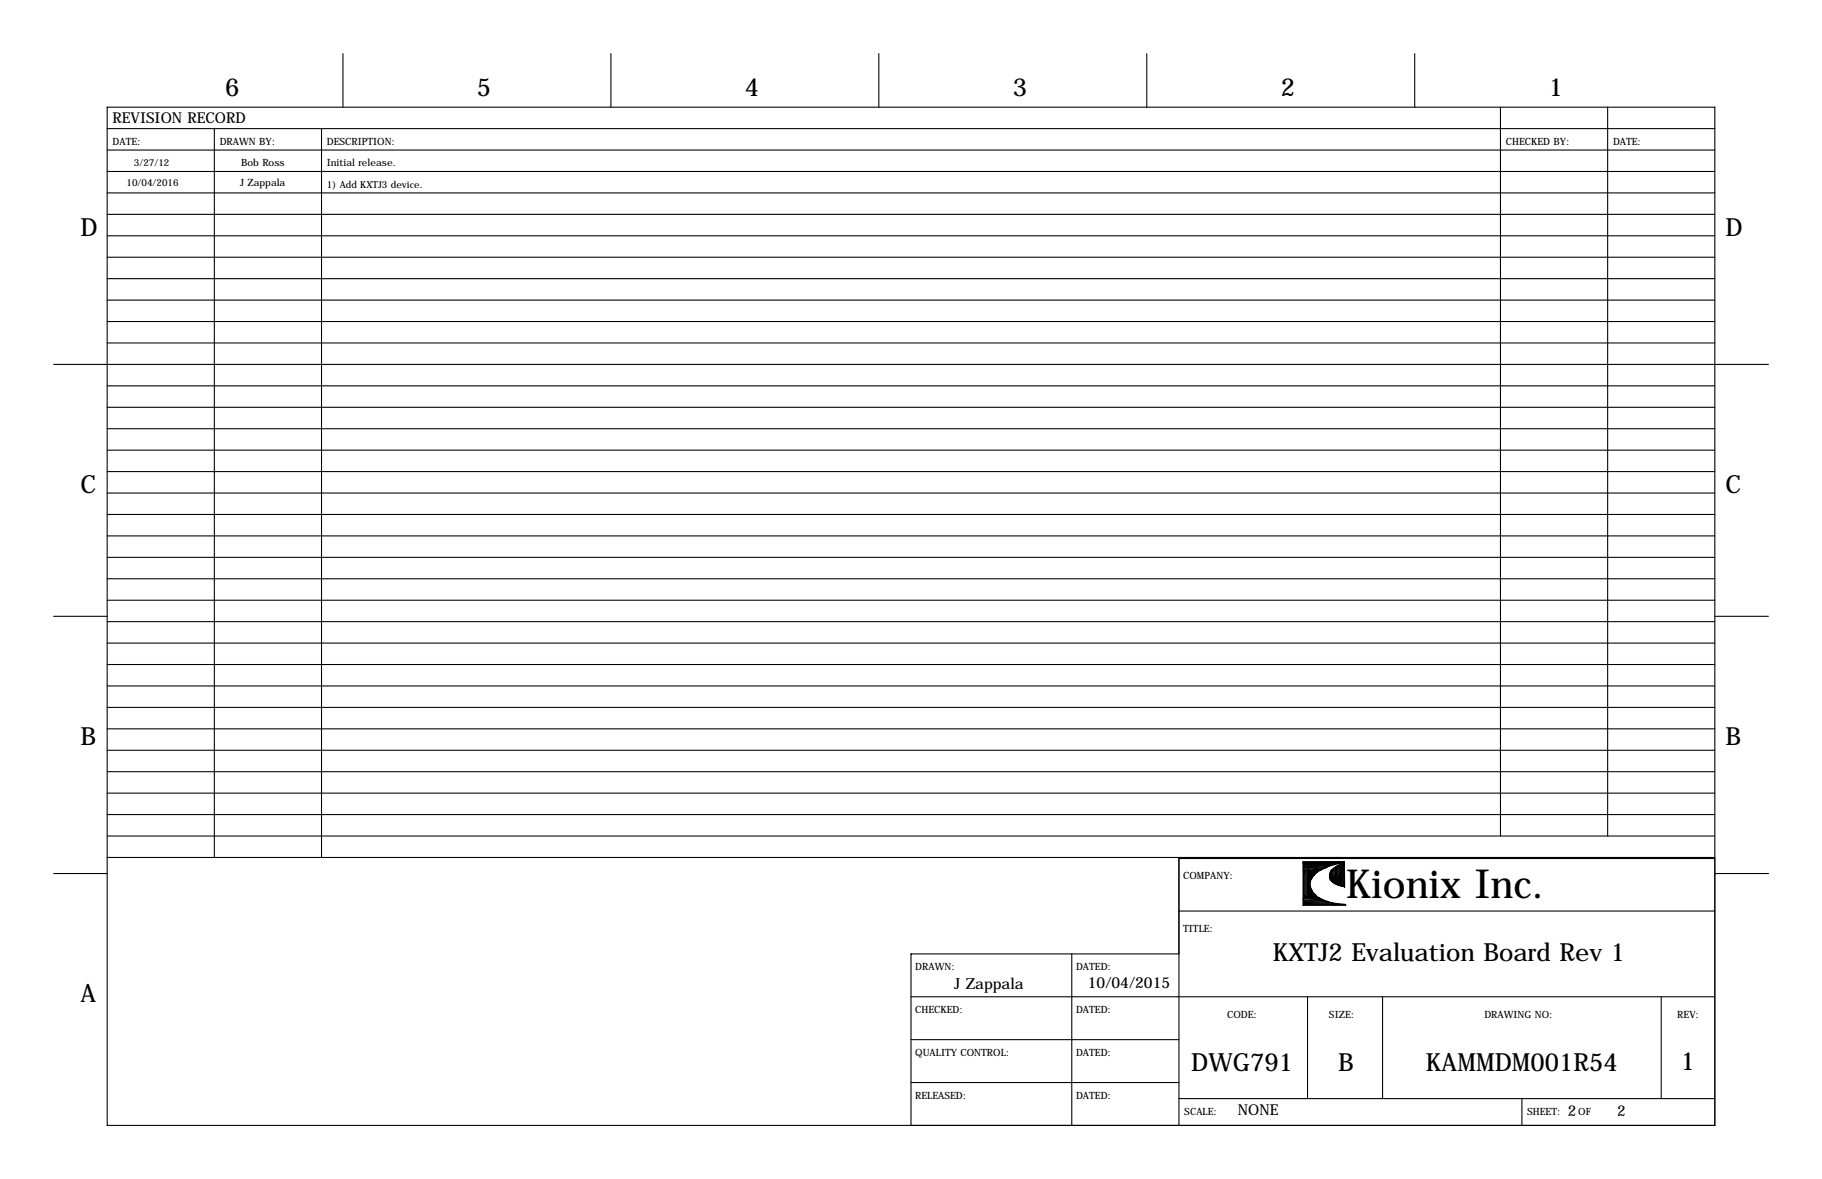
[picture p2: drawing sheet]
<svg xmlns="http://www.w3.org/2000/svg" width="432mm" height="279mm" viewBox="0 0 432 279" stroke-linecap="round" stroke-linejoin="round" font-family="sans-serif">
<g fill="none" stroke="#000" stroke-width=".25">
<path d="M81.3 12.7v12.7M144.8 12.7v12.7M208.3 12.7v12.7M271.8 12.7v12.7M335.3 12.7v12.7M25.4 35.6h381M25.4 30.5h381M25.4 25.4h381v241.3h-381zM50.8 30.5v172.7M76.2 30.5v172.7M355.6 25.4v172.7M381 25.4v172.7"/>
<path d="M25.4 55.9h381M25.4 50.8h381M25.4 45.7h381M25.4 40.6h381M25.4 76.2h381M25.4 71.1h381M25.4 66h381M25.4 61h381M12.7 86.4h406.4M25.4 91.4h381M25.4 96.5h381M25.4 81.3h381"/>
<path d="M25.4 101.6h381M25.4 106.7h381M25.4 111.8h381M25.4 116.8h381M25.4 121.9h381M25.4 127h381M25.4 132.1h381M25.4 137.2h381M12.7 146h12.7M25.4 152.4h381M25.4 157.5h381M25.4 142.2h381"/>
<path d="M25.4 147.3h381M406.4 146h12.7M25.4 162.6h381M25.4 167.6h381M25.4 172.7h381M25.4 177.8h381M25.4 182.9h381M25.4 188h381M25.4 193h381M25.4 198.1h381M12.7 207h12.7M25.4 203.2h381"/>
<path d="M279.4 215.9h127M308.8 204.2h9.8v.2l-1 .2a13.8 13.8 0 0 0-6.2 2.8 3.4 3.4 0 0 0 1.3 5.4l1.8 .8a14.3 14.3 0 0 0 4.4 .7v.2h-10.1zM308.9 204.7h.1M308.9 214h.6M308.9 213.5l4.6 .1M308.9 213.3l3.8 .1M308.9 213l3.6 .1M308.9 213v.1M308.9 204.7l6.8 .1M308.9 204.4l.1 .8M308.9 213l.1 1M308.9 214.1l6.8 .1"/>
<path d="M308.9 213.9l5.9 .1M308.9 213.7l5.3 .1M308.9 212.6v.3l3.4 .1M308.9 212.6l3.2 .2M308.9 204.4v.2M308.9 206.6v5.9M308.9 205.5h2.9M308.9 214.5h2.6M308.9 214.2v.3M309 205.1v2M309 213.5h2.3M309 212.4h1.6"/>
<path d="M309 213.5v.6M309 204.4h2.3M309 205h2.9M309.1 206.5v6M309.1 206.3h.7l.9 1.1M309.1 212.1l-.1 2.2M309.1 212.7h1.3M309.1 206.2l.2 .9M309.3 214h3.2M309.3 206.5v6M309.3 211.9l-.2 .9M309.5 206.5v6"/>
<path d="M309.7 206.5v6M309.8 206v6.5M309.9 206.5v6M310 207.8l.2 2.2v-2.2M310 212.6h1.3M310.1 206.5v6M310.2 209.3l-.1 .7M310.2 210.1l.4 1.6M310.2 210.9l.5 1.7M310.2 211.6l.2 1M310.2 206.3l.1 .7M310.2 206l-.2 7"/>
<path d="M310.2 205.6l-.4 2.7M310.2 211.7l.5 .6M310.2 208.8l-.2 .7M310.3 212.2v.4M310.3 207.3l-.1 .3M310.3 208.5v.4M310.3 209.9l.3 .9M310.4 209.1l-.1 .9M310.4 210l.2 .9M310.4 206.4v.4M310.4 209.5v1.3M310.4 206.7l.3 .9 1.7-1.6-2.4 1.4"/>
<path d="M310.4 211.9l.2 .7M310.4 211l.3 .9M310.5 210.9v1.6M310.5 211.8l1.4 1.3 1.4 .4M310.5 213.3h1.9M310.6 206.3v.9M310.6 208.3l-.4 .9M310.6 211.8l1.1 .8 .7 .4M310.6 212.1l.8 .5M310.7 210.8l.3 .8M310.7 212.4l.4 .2M310.7 206.5l-.5 3.3"/>
<path d="M310.7 212.1l.6 .2M310.8 211.7l1.2 .9M310.8 211.6l-.2-.6 .5 .7M310.8 206.5l-.6 .7M310.9 211.3l.5 .6M310.9 206.3l-.9 2.4M310.9 208.1l-.5 .7M310.9 211.7l.4 .4M311 211.6l.8 .8M311 207.7l-.5 .7M311 211.5l.9 .8M311.1 206.5l-.9 1.1"/>
<path d="M311.1 211.5l.4 .4M311.2 204.5h2.5M311.3 214.4h3.4M311.3 211.9l.5 .5M311.4 206.4l-1.2 1.6M311.4 212.4l.2 .2M311.5 206l-.9 .9 .9-.8M311.5 207.2l-.6 .6M311.5 207l-.8 .9M311.7 206.4l-1.5 2M311.7 206l-.8 .1M311.7 205.8l-1.1 2.5 1.1-1.1"/>
<path d="M311.7 206.5l-.8 .4M311.7 206.1l-.2 .8M311.7 212.3l.5 .7M311.8 205.8l-1.6 1.6-.4 2M312 212.4l.7 .7M312 206.3l-1.8 2.3M312 206.1l-.9 1M312.2 206.3l-2 2-.4 1.2M312.2 205.8l-.9 .7 .7-.2M312.2 206.1l-.7 .4-.2 .6M312.4 212.8l1 .6-1-.5M312.4 206.3l-.4 .1"/>
<path d="M312.4 205.6l-1.8 .9M312.4 204.7h3.8M312.5 206.3l-1.1 .7M312.6 213.2l.7 .2M312.6 206.3l-1 .9M312.7 213.3l.1 .2M312.7 213.2l.6 .3M312.8 206.2l-3.9 .2M312.9 213.2l.7 .3M313.1 206l-.3 .2M313.4 213.3l.2 .1-.9-.1M313.5 213.4l1.3 .5"/>
<path d="M313.6 205.8l-4.7 .2M313.6 213.6l.2 .1M313.7 213.4l.4 .2M313.7 205.5l-.4 .5-4.4 .2M313.7 204.4h4.1M313.9 204.3h-5M313.9 205.6l-5 .2M313.9 214.3h1.8M314 204.3h4.5M314.1 205.3l-5.2 .1M314.1 213.6l.5 .2M314.2 205.5l-5.3 .1"/>
<path d="M314.5 213.8h.2M314.6 205.1l-.5 .1M314.6 205.1l-5.7 .1M314.7 205.2l-.5 .2M314.7 214.3h-5.8M314.7 214.4h1.3M314.8 204.9l-.8 .4M314.8 213.8h.1M314.9 213.9l1.2 .3M314.9 205.2l-1.5 .6M315.2 214.3l-1.5 .1M315.2 208l.6 .6"/>
<path d="M315.2 204.8l-6.3 .2M315.2 207.9l.2 .5M315.2 207.3v.3M315.2 208.1l.2 .3M315.3 207.2l-.1 .7M315.3 208.1l.1 .3M315.3 207.6l.1 .5M315.3 206.9h.3M315.3 206.9v.1M315.4 204.8l-6.5 .1M315.4 207l-.1 .9M315.4 208.3l.5 .7"/>
<path d="M315.4 208.4l.7 .6M315.4 208l.1 .2M315.5 208.2h.1M315.5 208v.2M315.6 206.8l-.1 1.2M315.6 208.1l.3 .3M315.6 208h.4M315.6 207.1v.7l.2-.6M315.7 206.1l1.5-1.1 1.4-.3 .1 5.5a5 5 0 0 1-3.4-1.7 2.1 2.1 0 0 1 .4-2.4zM315.7 204.8l-1.7 .4M315.7 206.2l-.4 .6M315.8 214.3l1.5 .1"/>
<path d="M315.8 206.2l-.6 .9M315.8 207.5v.7M315.8 208l.2 .4M315.8 214.5h1M315.9 204.8l-1.8 .5M315.9 206.3v2.4M316 206.5l-.7 .6M316 206l-.4 .5M316 207.7l-.2 1.2M316 204.8h-.1M316.1 204.8l-1.9 .6M316.1 209.1l.7 .4"/>
<path d="M316.1 206.1v2.7M316.1 208.9l.6 .2M316.1 214.1h.1M316.2 204.7l-7.4 .1M316.2 214.2l1.2 .1M316.2 206.1l-.5 .4v2M316.2 207.6v1.6l-.4-.5M316.2 206l-.8 .5M316.2 204.6l-7.3 .1M316.2 209l.7 .4M316.3 214.3h.7M316.3 206v2.9l.1-.1"/>
<path d="M316.3 207.6v1.4M316.5 205.9v3.1M316.6 204.6h-.5M316.7 204.6l-2 .6M316.7 209.2l1.3 .8M316.7 205.8v1.7M316.8 205.7l-.1 3.5M316.9 209.5l1.4 .5M316.9 205.6v3.7M317 204.6l-.9 .2M317 214.4h1.8M317 209.5l-1-.7 .9 .7 .8 .4"/>
<path d="M317 205.2l-.6 .4M317.1 205.5v4M317.2 207.4v2.1M317.3 204.5l-8.4 .1M317.3 214.3l1 .1M317.3 205.1l-.3 .1M317.3 205.5v4M317.4 205.4l.1 4.1M317.4 209.5l.5 .1M317.4 205.2l-.9 .8M317.4 204.5l-1.1 .3M317.6 205h-.2"/>
<path d="M317.6 207.6v1.9M317.7 205.2v4.5M317.8 204.5h-8.9M317.8 205.1v4.7M317.8 207.6l.2 1.9M317.8 205.4l-.8 .2M317.9 205.1l.1 4.7M318 204.8l-2.1 1.1M318.1 204.4l-1.9 .3M318.1 205l.1 4.8M318.2 209.9l.3 .2M318.2 204.9v.3"/>
<path d="M318.2 204.4h-9.4M318.3 204.8l-2.6 1.4M318.3 205v4.9M318.3 204.7l-.2 .1M318.4 204.8l.1 5.2M318.5 209.9l.1 .2M318.5 204.3h-9.6M318.5 204.7l.1 2.9M318.5 209.8l.2 .5M318.5 207.6v2.1M406.4 203.5h-127v63.2M406.5 207h12.7"/>
<path d="M215.9 236.2h190.5M254 226.1v40.6M279.4 226.1h-63.5v40.6M309.9 236.2v24.1M327.7 236.2v24.1M393.7 236.2v24.1M215.9 246.4h63.5M215.9 256.5h63.5M279.4 260.3h127M360.7 260.3v6.4"/>
</g>
<text font-size="9.5" x="319" y="212.9">Kionix Inc.</text>
<g font-size="5.9">
<text x="53.3" y="22.9">6</text>
<text x="113" y="22.9">5</text>
<text x="176.5" y="22.9">4</text>
<text x="240" y="22.9">3</text>
<text x="303.5" y="22.9">2</text>
<text x="367" y="22.9">1</text>
<text x="19" y="55.9">D</text>
<text x="408.9" y="55.9">D</text>
<text x="19" y="116.8">C</text>
<text x="408.9" y="116.8">C</text>
<text x="19" y="176.5">B</text>
<text x="408.9" y="176.5">B</text>
<text x="301.6" y="227.6">KXTJ2 Evaluation Board Rev 1</text>
<text x="19" y="237.5">A</text>
<text x="282.3" y="253.8">DWG791</text>
<text x="317.2" y="253.8">B</text>
<text x="337.9" y="253.8">KAMMDM001R54</text>
<text x="398.4" y="253.5">1</text>
</g>
<g font-size="3.6">
<text x="26.7" y="29.2">REVISION RECORD</text>
<text x="226.2" y="234.4">J Zappala</text>
<text x="257.8" y="234.2">10/04/2015</text>
<text x="293.4" y="264.2">NONE</text>
<text x="371.6" y="264.4">2</text>
<text x="383.3" y="264.4">2</text>
</g>
<g font-size="2.4">
<text x="26.7" y="34.3">DATE:</text>
<text x="52.1" y="34.3">DRAWN BY:</text>
<text x="77.5" y="34.3">DESCRIPTION:</text>
<text x="356.9" y="34.3">CHECKED BY:</text>
<text x="382.3" y="34.3">DATE:</text>
<text x="57.1" y="39.4">Bob Ross</text>
<text x="77.5" y="39.4">Initial release.</text>
<text x="56.9" y="44.2">J Zappala</text>
<text x="280.4" y="208.3">COMPANY:</text>
<text x="280.4" y="221">TITLE:</text>
<text x="216.9" y="229.9">DRAWN:</text>
<text x="255" y="229.9">DATED:</text>
<text x="216.9" y="240">CHECKED:</text>
<text x="255" y="240">DATED:</text>
<text x="290.8" y="241.3">CODE:</text>
<text x="315" y="241.3">SIZE:</text>
<text x="351.8" y="241.3">DRAWING NO:</text>
<text x="397.5" y="241.3">REV:</text>
<text x="216.9" y="250.2">QUALITY CONTROL:</text>
<text x="255" y="250.2">DATED:</text>
<text x="216.9" y="260.3">RELEASED:</text>
<text x="255" y="260.3">DATED:</text>
<text x="280.7" y="264.2">SCALE:</text>
<text x="361.9" y="264.2">SHEET:</text>
<text x="374" y="264.2">OF</text>
</g>
<g font-size="2.3">
<text x="31.7" y="39.4">3/27/12</text>
<text x="30" y="44.2">10/04/2016</text>
<text x="77.5" y="44.4">1) Add KXTJ3 device.</text>
</g>
</svg>
